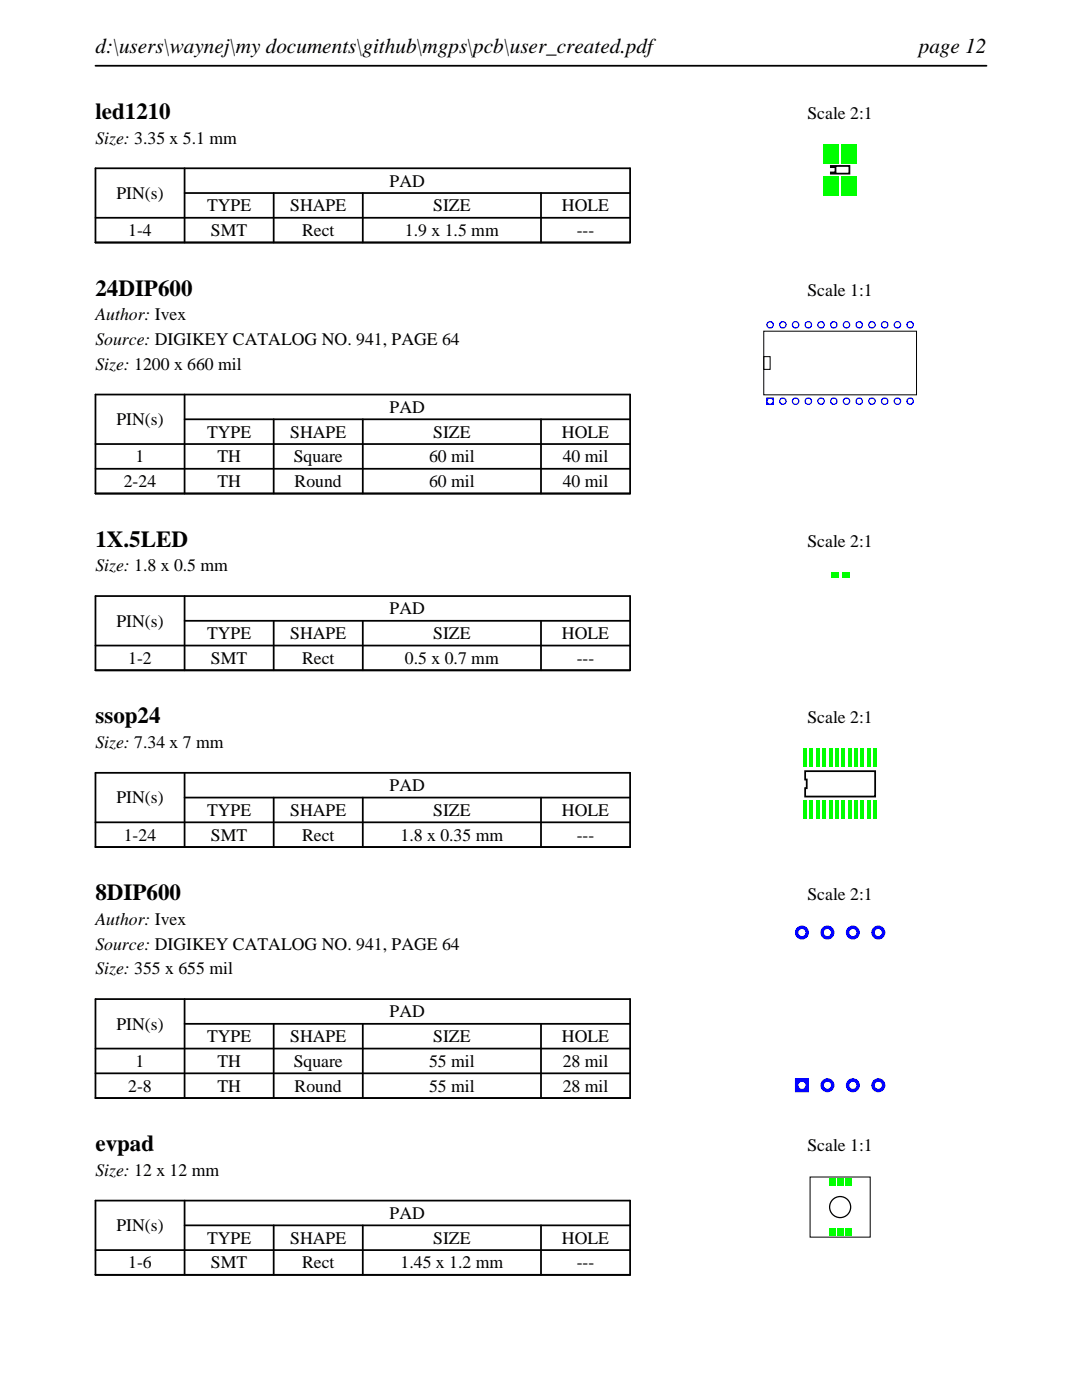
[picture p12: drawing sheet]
<svg xmlns="http://www.w3.org/2000/svg" width="216mm" height="279mm" viewBox="0 0 216 279" stroke-linecap="round" stroke-linejoin="round" font-family="sans-serif">
<path d="M19 13.1h177.8M19 33.6h106.7v14.8h-106.7zM36.8 38.5h88.9M36.8 33.6v14.8M54.6 38.5v9.9M72.4 38.5v9.9M107.9 38.5v9.9M19 43.5h106.7" fill="none" stroke="#000" stroke-width=".35"/>
<path d="M165.8 33.1h3.7v1.6h-3.7v-.3h.9v-1h-.9z" fill="none" stroke="#000" stroke-width=".36"/>
<g fill="#0f0">
<path d="M164.3 35.2h3v3.8h-3z"/>
<path d="M168 35.2h3v3.8h-3z"/>
<path d="M168 28.8h3v3.8h-3z"/>
<path d="M164.3 28.8h3v3.8h-3z"/>
</g>
<path d="M19 78.7h106.7v19.8h-106.7zM36.8 78.7v19.8M19 88.6h106.7M19 93.6h106.7M36.8 83.7h88.9M54.6 83.7v14.8M72.4 83.7v14.8M107.9 83.7v14.8" fill="none" stroke="#000" stroke-width=".35"/>
<path d="M152.4 66.1h30.5v12.7h-30.5zM152.4 71.2h1.3v2.5h-1.3z" fill="none" stroke="#000" stroke-width=".2"/>
<g fill="#00f">
<path d="M152.9 79.3v1.5h1.5v-1.5zM153.2 80.1a.51 .51 0 0 1 1 0 .51 .51 0 0 1-1 0z"/>
<path d="M155.4 80.1a.8 .8 0 0 0 1.6 0 .8 .8 0 0 0-1.6 0zM155.7 80.1a.51 .51 0 0 1 1 0 .51 .51 0 0 1-1 0z"/>
<path d="M158 80.1a.76 .76 0 0 0 1.5 0 .76 .76 0 0 0-1.5 0zM158.2 80.1a.55 .55 0 0 1 1.1 0 .55 .55 0 0 1-1.1 0z"/>
<path d="M160.5 80.1a.8 .8 0 0 0 1.6 0 .8 .8 0 0 0-1.6 0zM160.8 80.1a.51 .51 0 0 1 1 0 .51 .51 0 0 1-1 0z"/>
<path d="M163.1 80.1a.76 .76 0 0 0 1.5 0 .76 .76 0 0 0-1.5 0zM163.3 80.1a.51 .51 0 0 1 1 0 .51 .51 0 0 1-1 0z"/>
<path d="M165.6 80.1a.76 .76 0 0 0 1.5 0 .76 .76 0 0 0-1.5 0zM165.9 80.1a.51 .51 0 0 1 1 0 .51 .51 0 0 1-1 0z"/>
<path d="M168.1 80.1a.8 .8 0 0 0 1.6 0 .8 .8 0 0 0-1.6 0zM168.4 80.1a.51 .51 0 0 1 1 0 .51 .51 0 0 1-1 0z"/>
<path d="M170.7 80.1a.76 .76 0 0 0 1.5 0 .76 .76 0 0 0-1.5 0zM170.9 80.1a.55 .55 0 0 1 1.1 0 .55 .55 0 0 1-1.1 0z"/>
<path d="M173.2 80.1a.8 .8 0 0 0 1.6 0 .8 .8 0 0 0-1.6 0zM173.5 80.1a.51 .51 0 0 1 1 0 .51 .51 0 0 1-1 0z"/>
<path d="M175.8 80.1a.76 .76 0 0 0 1.5 0 .76 .76 0 0 0-1.5 0zM176 80.1a.51 .51 0 0 1 1 0 .51 .51 0 0 1-1 0z"/>
<path d="M178.3 80.1a.76 .76 0 0 0 1.5 0 .76 .76 0 0 0-1.5 0zM178.6 80.1a.51 .51 0 0 1 1 0 .51 .51 0 0 1-1 0z"/>
<path d="M180.8 80.1a.8 .8 0 0 0 1.6 0 .8 .8 0 0 0-1.6 0zM181.1 80.1a.51 .51 0 0 1 1 0 .51 .51 0 0 1-1 0z"/>
<path d="M180.8 64.8a.8 .8 0 0 0 1.6 0 .8 .8 0 0 0-1.6 0zM181.1 64.8a.51 .51 0 0 1 1 0 .51 .51 0 0 1-1 0z"/>
<path d="M178.3 64.8a.76 .76 0 0 0 1.5 0 .76 .76 0 0 0-1.5 0zM178.6 64.8a.51 .51 0 0 1 1 0 .51 .51 0 0 1-1 0z"/>
<path d="M175.8 64.8a.76 .76 0 0 0 1.5 0 .76 .76 0 0 0-1.5 0zM176 64.8a.51 .51 0 0 1 1 0 .51 .51 0 0 1-1 0z"/>
<path d="M173.2 64.8a.8 .8 0 0 0 1.6 0 .8 .8 0 0 0-1.6 0zM173.5 64.8a.51 .51 0 0 1 1 0 .51 .51 0 0 1-1 0z"/>
<path d="M170.7 64.8a.76 .76 0 0 0 1.5 0 .76 .76 0 0 0-1.5 0zM170.9 64.8a.55 .55 0 0 1 1.1 0 .55 .55 0 0 1-1.1 0z"/>
<path d="M168.1 64.8a.8 .8 0 0 0 1.6 0 .8 .8 0 0 0-1.6 0zM168.4 64.8a.51 .51 0 0 1 1 0 .51 .51 0 0 1-1 0z"/>
<path d="M165.6 64.8a.76 .76 0 0 0 1.5 0 .76 .76 0 0 0-1.5 0zM165.9 64.8a.51 .51 0 0 1 1 0 .51 .51 0 0 1-1 0z"/>
<path d="M163.1 64.8a.76 .76 0 0 0 1.5 0 .76 .76 0 0 0-1.5 0zM163.3 64.8a.51 .51 0 0 1 1 0 .51 .51 0 0 1-1 0z"/>
<path d="M160.5 64.8a.8 .8 0 0 0 1.6 0 .8 .8 0 0 0-1.6 0zM160.8 64.8a.51 .51 0 0 1 1 0 .51 .51 0 0 1-1 0z"/>
<path d="M158 64.8a.76 .76 0 0 0 1.5 0 .76 .76 0 0 0-1.5 0zM158.2 64.8a.55 .55 0 0 1 1.1 0 .55 .55 0 0 1-1.1 0z"/>
<path d="M155.4 64.8a.8 .8 0 0 0 1.6 0 .8 .8 0 0 0-1.6 0zM155.7 64.8a.51 .51 0 0 1 1 0 .51 .51 0 0 1-1 0z"/>
<path d="M152.9 64.8a.76 .76 0 0 0 1.5 0 .76 .76 0 0 0-1.5 0zM153.2 64.8a.51 .51 0 0 1 1 0 .51 .51 0 0 1-1 0z"/>
</g>
<path d="M19 119h106.7v14.8h-106.7zM36.8 119v14.8M19 128.8h106.7M36.8 123.9h88.9M54.6 123.9v9.9M72.4 123.9v9.9M107.9 123.9v9.9" fill="none" stroke="#000" stroke-width=".35"/>
<g fill="#0f0">
<path d="M165.8 114.2h1.4v1h-1.4z"/>
<path d="M168 114.2h1.4v1h-1.4z"/>
</g>
<path d="M19 154.2h106.7v14.9h-106.7zM36.8 159.2h88.9M36.8 154.2v14.9M54.6 159.2v9.9M72.4 159.2v9.9M107.9 159.2v9.9M19 164.1h106.7" fill="none" stroke="#000" stroke-width=".35"/>
<path d="M160.7 153.9h13.9v5.1h-13.9v-1.7h.3v-1.7h-.3z" fill="none" stroke="#000" stroke-width=".36"/>
<g fill="#0f0">
<path d="M160.3 159.8h.7v3.6h-.7z"/>
<path d="M161.6 159.8h.7v3.6h-.7z"/>
<path d="M162.8 159.8h.7v3.6h-.7z"/>
<path d="M164.1 159.8h.7v3.6h-.7z"/>
<path d="M165.4 159.8h.7v3.6h-.7z"/>
<path d="M166.7 159.8h.7v3.6h-.7z"/>
<path d="M167.9 159.8h.7v3.6h-.7z"/>
<path d="M169.2 159.8h.7v3.6h-.7z"/>
<path d="M170.5 159.8h.7v3.6h-.7z"/>
<path d="M171.7 159.8h.7v3.6h-.7z"/>
<path d="M173 159.8h.7v3.6h-.7z"/>
<path d="M174.3 159.8h.7v3.6h-.7z"/>
<path d="M174.3 149.4h.7v3.6h-.7z"/>
<path d="M173 149.4h.7v3.6h-.7z"/>
<path d="M171.7 149.4h.7v3.6h-.7z"/>
<path d="M170.5 149.4h.7v3.6h-.7z"/>
<path d="M169.2 149.4h.7v3.6h-.7z"/>
<path d="M167.9 149.4h.7v3.6h-.7z"/>
<path d="M166.7 149.4h.7v3.6h-.7z"/>
<path d="M165.4 149.4h.7v3.6h-.7z"/>
<path d="M164.1 149.4h.7v3.6h-.7z"/>
<path d="M162.8 149.4h.7v3.6h-.7z"/>
<path d="M161.6 149.4h.7v3.6h-.7z"/>
<path d="M160.3 149.4h.7v3.6h-.7z"/>
</g>
<path d="M19 199.4h106.7v19.7h-106.7zM36.8 199.4v19.7M19 209.3h106.7M19 214.2h106.7M36.8 204.3h88.9M54.6 204.3v14.8M72.4 204.3v14.8M107.9 204.3v14.8" fill="none" stroke="#000" stroke-width=".35"/>
<g fill="#00f">
<path d="M158.6 215.2v2.8h2.8v-2.8zM159.3 216.6a.71 .71 0 0 1 1.4 0 .71 .71 0 0 1-1.4 0z"/>
<path d="M163.7 216.6a1.4 1.4 0 0 0 2.8 0 1.4 1.4 0 0 0-2.8 0zM164.4 216.6a.71 .71 0 0 1 1.4 0 .71 .71 0 0 1-1.4 0z"/>
<path d="M168.8 216.6a1.4 1.4 0 0 0 2.8 0 1.4 1.4 0 0 0-2.8 0zM169.5 216.6a.71 .71 0 0 1 1.4 0 .71 .71 0 0 1-1.4 0z"/>
<path d="M173.9 216.6a1.4 1.4 0 0 0 2.8 0 1.4 1.4 0 0 0-2.8 0zM174.5 216.6a.75 .75 0 0 1 1.5 0 .75 .75 0 0 1-1.5 0z"/>
<path d="M173.9 186.1a1.4 1.4 0 0 0 2.8 0 1.4 1.4 0 0 0-2.8 0zM174.5 186.1a.75 .75 0 0 1 1.5 0 .75 .75 0 0 1-1.5 0z"/>
<path d="M168.8 186.1a1.4 1.4 0 0 0 2.8 0 1.4 1.4 0 0 0-2.8 0zM169.5 186.1a.71 .71 0 0 1 1.4 0 .71 .71 0 0 1-1.4 0z"/>
<path d="M163.7 186.1a1.4 1.4 0 0 0 2.8 0 1.4 1.4 0 0 0-2.8 0zM164.4 186.1a.71 .71 0 0 1 1.4 0 .71 .71 0 0 1-1.4 0z"/>
<path d="M158.6 186.1a1.4 1.4 0 0 0 2.8 0 1.4 1.4 0 0 0-2.8 0zM159.3 186.1a.71 .71 0 0 1 1.4 0 .71 .71 0 0 1-1.4 0z"/>
</g>
<path d="M19 239.6h106.7v14.8h-106.7zM36.8 239.6v14.8M19 249.5h106.7M36.8 244.5h88.9M54.6 244.5v9.9M72.4 244.5v9.9M107.9 244.5v9.9" fill="none" stroke="#000" stroke-width=".35"/>
<path d="M161.6 234.9h12v12h-12z" fill="none" stroke="#000" stroke-width=".2"/>
<circle cx="167.6" cy="240.9" r="2.1" fill="none" stroke="#000" stroke-width=".25"/>
<g fill="#0f0">
<path d="M165.4 245.1h1.2v1.4h-1.2z"/>
<path d="M167 245.1h1.2v1.4h-1.2z"/>
<path d="M168.6 245.1h1.2v1.4h-1.2z"/>
<path d="M168.6 235.2h1.2v1.5h-1.2z"/>
<path d="M167 235.2h1.2v1.5h-1.2z"/>
<path d="M165.4 235.2h1.2v1.5h-1.2z"/>
</g>
<g font-size="4.6">
<text x="19" y="23.7">led1210</text>
<text x="19" y="59">24DIP600</text>
<text x="19" y="109.1">1X.5LED</text>
<text x="19" y="144.4">ssop24</text>
<text x="19" y="179.6">8DIP600</text>
<text x="19" y="229.7">evpad</text>
</g>
<g font-size="4.2">
<text x="19" y="10.6">d:\users\waynej\my documents\github\mgps\pcb\user_created.pdf</text>
<text x="183.3" y="10.6">page 12</text>
</g>
<g font-size="3.5">
<text x="161.1" y="23.7">Scale 2:1</text>
<text x="19" y="28.6">Size: 3.35 x 5.1 mm</text>
<text x="23.2" y="39.7">PIN(s)</text>
<text x="77.8" y="37.3">PAD</text>
<text x="25.6" y="47.1">1-4</text>
<text x="41.3" y="42.2">TYPE</text>
<text x="42.1" y="47.1">SMT</text>
<text x="57.9" y="42.2">SHAPE</text>
<text x="60.3" y="47.1">Rect</text>
<text x="80.8" y="47.1">1.9 x 1.5 mm</text>
<text x="86.4" y="42.2">SIZE</text>
<text x="112.1" y="42.2">HOLE</text>
<text x="115.1" y="47.1">---</text>
<text x="161.1" y="59">Scale 1:1</text>
<text x="19" y="63.9">Author: Ivex</text>
<text x="19" y="68.9">Source: DIGIKEY CATALOG NO. 941, PAGE 64</text>
<text x="19" y="73.8">Size: 1200 x 660 mil</text>
<text x="77.8" y="82.4">PAD</text>
<text x="23.2" y="84.8">PIN(s)</text>
<text x="41.3" y="87.3">TYPE</text>
<text x="57.9" y="87.3">SHAPE</text>
<text x="86.4" y="87.3">SIZE</text>
<text x="112.1" y="87.3">HOLE</text>
<text x="27.1" y="92.3">1</text>
<text x="43.4" y="92.3">TH</text>
<text x="58.6" y="92.3">Square</text>
<text x="85.6" y="92.3">60 mil</text>
<text x="112.3" y="92.3">40 mil</text>
<text x="24.7" y="97.2">2-24</text>
<text x="43.4" y="97.2">TH</text>
<text x="58.8" y="97.2">Round</text>
<text x="85.6" y="97.2">60 mil</text>
<text x="112.3" y="97.2">40 mil</text>
<text x="161.1" y="109.1">Scale 2:1</text>
<text x="19" y="114">Size: 1.8 x 0.5 mm</text>
<text x="23.2" y="125.1">PIN(s)</text>
<text x="77.8" y="122.6">PAD</text>
<text x="41.3" y="127.6">TYPE</text>
<text x="57.9" y="127.6">SHAPE</text>
<text x="86.4" y="127.6">SIZE</text>
<text x="112.1" y="127.6">HOLE</text>
<text x="25.6" y="132.5">1-2</text>
<text x="42.1" y="132.5">SMT</text>
<text x="60.3" y="132.5">Rect</text>
<text x="80.8" y="132.5">0.5 x 0.7 mm</text>
<text x="115.1" y="132.5">---</text>
<text x="19" y="149.3">Size: 7.34 x 7 mm</text>
<text x="161.1" y="144.4">Scale 2:1</text>
<text x="23.2" y="160.3">PIN(s)</text>
<text x="77.8" y="157.9">PAD</text>
<text x="24.7" y="167.8">1-24</text>
<text x="41.3" y="162.8">TYPE</text>
<text x="42.1" y="167.8">SMT</text>
<text x="57.9" y="162.8">SHAPE</text>
<text x="60.3" y="167.8">Rect</text>
<text x="79.9" y="167.8">1.8 x 0.35 mm</text>
<text x="86.4" y="162.8">SIZE</text>
<text x="112.1" y="162.8">HOLE</text>
<text x="115.1" y="167.8">---</text>
<text x="161.1" y="179.6">Scale 2:1</text>
<text x="19" y="184.6">Author: Ivex</text>
<text x="19" y="189.5">Source: DIGIKEY CATALOG NO. 941, PAGE 64</text>
<text x="19" y="194.5">Size: 355 x 655 mil</text>
<text x="77.8" y="203.1">PAD</text>
<text x="23.2" y="205.5">PIN(s)</text>
<text x="41.3" y="208">TYPE</text>
<text x="57.9" y="208">SHAPE</text>
<text x="86.4" y="208">SIZE</text>
<text x="112.1" y="208">HOLE</text>
<text x="27.1" y="212.9">1</text>
<text x="43.4" y="212.9">TH</text>
<text x="58.6" y="212.9">Square</text>
<text x="85.6" y="212.9">55 mil</text>
<text x="112.3" y="212.9">28 mil</text>
<text x="25.6" y="217.9">2-8</text>
<text x="43.4" y="217.9">TH</text>
<text x="58.8" y="217.9">Round</text>
<text x="85.6" y="217.9">55 mil</text>
<text x="112.3" y="217.9">28 mil</text>
<text x="161.1" y="229.7">Scale 1:1</text>
<text x="19" y="234.7">Size: 12 x 12 mm</text>
<text x="23.2" y="245.7">PIN(s)</text>
<text x="77.8" y="243.3">PAD</text>
<text x="41.3" y="248.2">TYPE</text>
<text x="57.9" y="248.2">SHAPE</text>
<text x="86.4" y="248.2">SIZE</text>
<text x="112.1" y="248.2">HOLE</text>
<text x="25.6" y="253.2">1-6</text>
<text x="42.1" y="253.2">SMT</text>
<text x="60.3" y="253.2">Rect</text>
<text x="79.9" y="253.2">1.45 x 1.2 mm</text>
<text x="115.1" y="253.2">---</text>
</g>
</svg>
